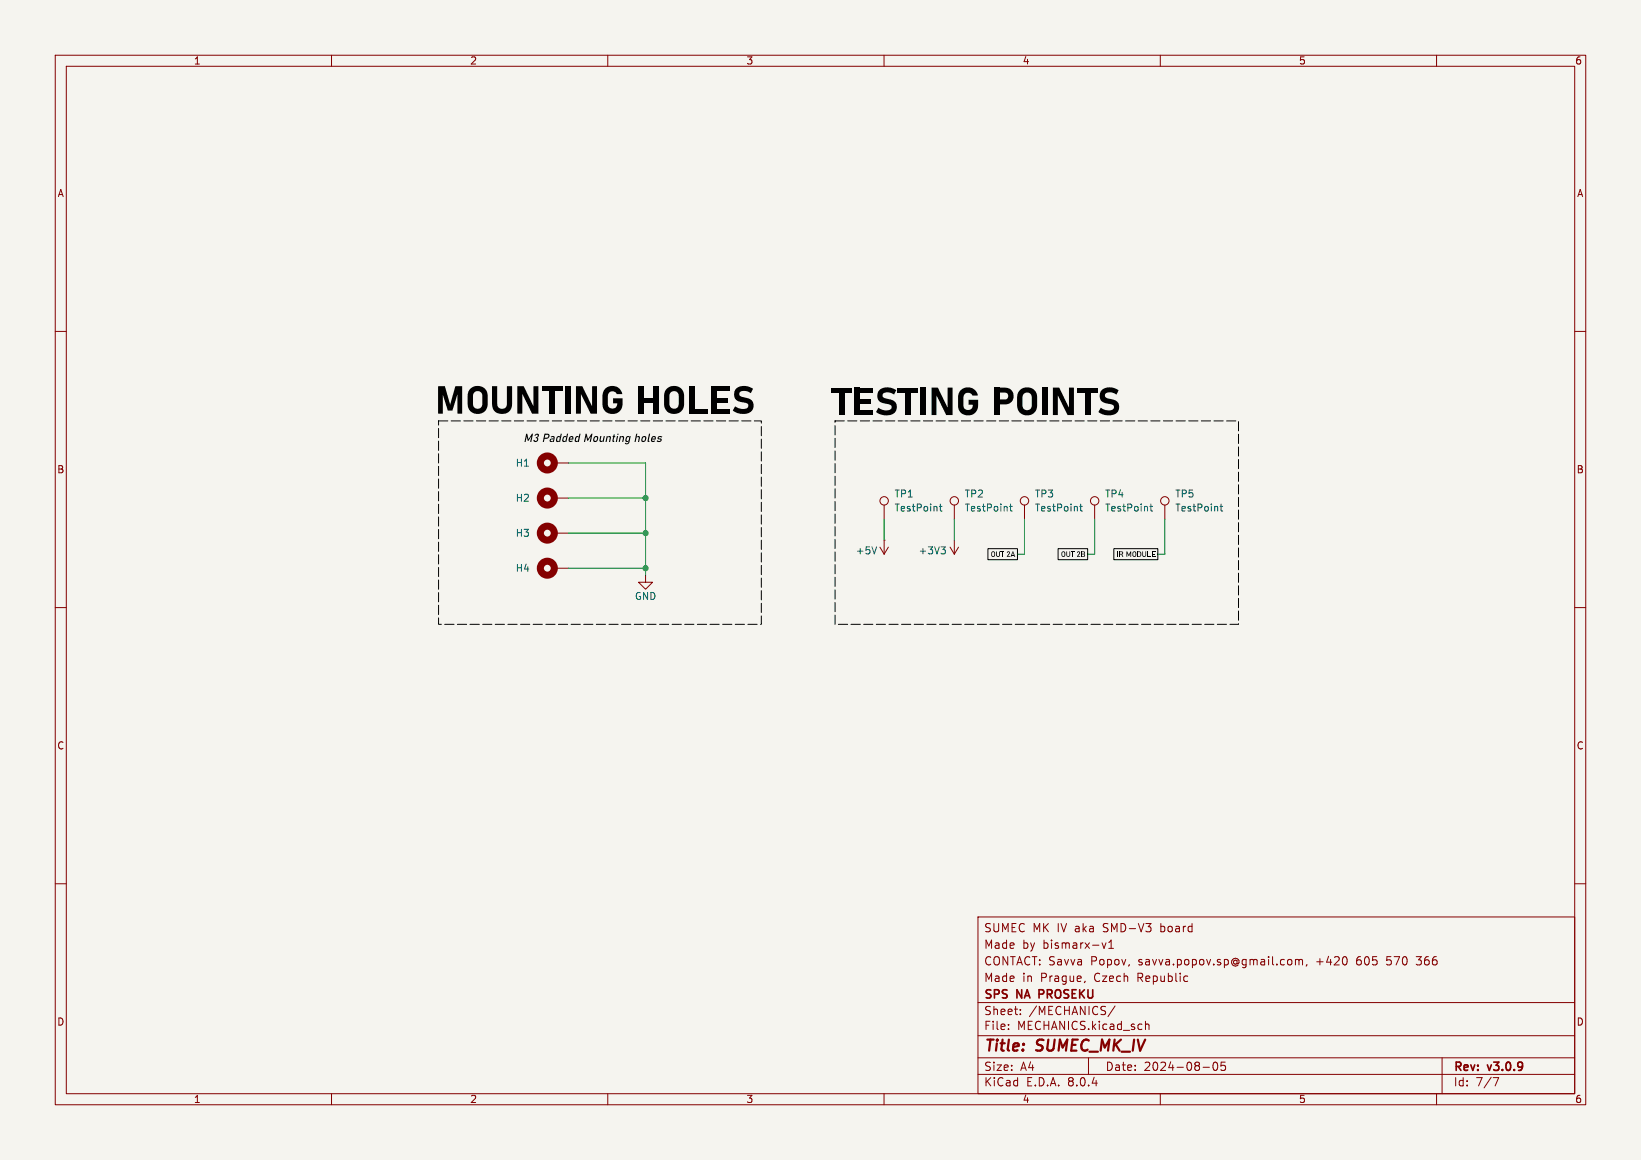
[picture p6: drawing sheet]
<svg xmlns="http://www.w3.org/2000/svg" width="297mm" height="210mm" viewBox="0 0 297 210" stroke-linecap="round" stroke-linejoin="round" font-family="sans-serif">
<path d="M0 0h297v210h-297z" fill="#f5f4ef" stroke="#f5f4ef" stroke-width=".18"/>
<g fill="none" stroke="#840000" stroke-width=".18">
<path d="M10 10h277v190h-277zM12 12h273v186h-273zM60 10v2M110 10v2M160 10v2M210 10v2M260 10v2M10 60h2M285 60h2M100.3 83.8h2.6M100.3 96.5h2.6M100.3 90.2h2.6"/>
<path d="M159.3 99.1l.7 1.2M160 97.8h.1M160 91.4v2.6M160 97.8v2.5M160.8 99.1l-.8 1.2M172 99.1l.7 1.2M172.7 91.4v2.6M172.7 97.8v2.5M173.5 99.1l-.8 1.2M185.4 91.4v2.6M198.1 91.4v2.6M210.8 91.4v2.6"/>
<path d="M10 110h2M100.3 102.9h2.6M116.8 104.1v1.3h1.3l-1.3 1.3-1.2-1.3h1.2M285 110h2M10 160h2M285 160h2M177 166h108v32h-108zM196.4 177.6l-.2 .3M199.5 170.7l.3 1 .4-1M200.7 171.7h.8M200.7 170.6l.4-.4v1.5M233.3 173.7l.4 .1 .1 .2-.1 .6-.4 .1"/>
<path d="M234.5 173.8l.4-.1 .2 .2M234.5 173.7v1M235.1 173.9l.2-.2 .4 .1v.9M235.1 173.9v.8M236.5 174.6l-.1 .3M256.3 173.2h.9M256.3 174.6l.2 .1M60 198v2M110 198v2M160 198v2M177 194.5h108M177 191.5h108"/>
<path d="M177 187.5h108M177 181.5h108M182.5 186.3v.1M182.5 185.5v.1M184.7 183.6v.1M184.7 182.8v.1M197 191.5v3M201.8 182.1l-1.3 2M207.3 184.9v1.5M207.3 185.5l.2-.1 .4 .1 .1 .9M210 198v2M217.7 193.2h1.2"/>
<path d="M219.7 192.4l.2-.1a.8 .8 0 0 1 .5 .7 .8 .8 0 0 1-.5 .8l-.2-.1-.2-.5zM221.7 192.3h-.7v.7l.2-.1h.5l.1 .3-.1 .5-.2 .1-.5-.1M260 198v2M261 191.5v6.5M270.2 195.1h1l-.6 1.5"/>
<circle cx="160" cy="90.7" r=".76"/>
<circle cx="172.7" cy="90.7" r=".76"/>
<circle cx="185.4" cy="90.7" r=".76"/>
<circle cx="198.1" cy="90.7" r=".76"/>
<circle cx="210.8" cy="90.7" r=".76"/>
</g>
<path d="M188.1 180h.5M188.6 179.2h-.5v1.5" fill="none" stroke="#840000" stroke-width=".3"/>
<g fill="none" stroke="#006464" stroke-width=".18">
<path d="M158.7 99l-.5 1.3M170 91.7h.5M170.2 91.3v1l.3 .2M170.3 99h.8l-.4 .5M170.9 99.5l.2 .2v.3l-.2 .3M182.7 91.7h.5M182.9 91.3v1l.3 .2M195.4 91.7h.5M195.6 91.3v1l.3 .2M208.1 91.7h.5M208.3 91.3v1l.3 .2M220.8 91.7h.5"/>
<path d="M221 91.3v1l.3 .2"/>
</g>
<g fill="none" stroke="#840000" stroke-width="1.3">
<circle cx="99.1" cy="90.2" r="1.27"/>
<circle cx="99.1" cy="83.8" r="1.27"/>
<circle cx="99.1" cy="96.5" r="1.27"/>
<circle cx="99.1" cy="102.9" r="1.27"/>
</g>
<path d="M178.8 99.3h5.3v2h-5.3zM191.5 99.3h5.3v2h-5.3zM201.6 99.3h7.9v2h-7.9z" fill="none" stroke="#000" stroke-width=".18"/>
<path d="M79.4 76.2h58.4v36.8h-58.4zM151.1 76.2h73.1v36.8h-73.1z" fill="none" stroke="#000" stroke-width=".18" stroke-dasharray="1.7 .6"/>
<path d="M102.9 90.2h13.9M102.9 83.8h13.9v20.3M102.9 96.5h13.9M160 94v3.8M172.7 94v3.8M185.4 94v6.3h-1.3M198.1 94v6.3h-1.3M210.8 94v6.3h-1.3M102.9 102.9h13.9" fill="none" stroke="#009600" stroke-width=".18"/>
<g fill="#009600" stroke="#009600" stroke-width=".18">
<circle cx="116.8" cy="102.9" r=".46"/>
<circle cx="116.8" cy="90.2" r=".46"/>
<circle cx="116.8" cy="96.5" r=".46"/>
</g>
<g font-size="7">
<text x="78.7" y="75.7">MOUNTINGHOLES</text>
<text x="150.6" y="76.6">TESTINGPOINTS</text>
</g>
<g font-size="2.8" fill="#840000">
<text x="178" y="190.9">Title:</text>
<text x="187.7" y="190.9">SUMEC_MK_IV</text>
</g>
<text font-size="2.1" x="94.7" y="80.3">M3PaddedMounting holes</text>
<g font-size="2.1" fill="#840000">
<text x="178" y="172">Made</text>
<text x="178" y="169">SUMEC MK IV aka</text>
<text x="185" y="172">by</text>
<text x="188.8" y="172">bismarx-v1</text>
<text x="199.9" y="169">SMD-V3</text>
<text x="210.4" y="169">board</text>
<text x="178" y="178">Made</text>
<text x="178" y="175">CONTACT: Savva</text>
<text x="185" y="178">in</text>
<text x="188.4" y="178">Prague,</text>
<text x="197.5" y="175">Popov,</text>
<text x="198.2" y="178">Czech</text>
<text x="206.1" y="178">Republic</text>
<text x="206.2" y="175">savva.popov.sp@gmail.com,</text>
<text x="238.5" y="175">+420</text>
<text x="245.9" y="175">605</text>
<text x="251.5" y="175">570</text>
<text x="257.1" y="175">366</text>
<text x="178" y="184">Sheet:</text>
<text x="178" y="181.2">SPS</text>
<text x="184.1" y="181.2">NA</text>
<text x="186.2" y="184">/MECHANICS/</text>
<text x="188.7" y="181.2">PROSEKU</text>
<text x="178" y="186.7">File:</text>
<text x="184.1" y="186.7">MECHANICS.kicad_sch</text>
<text x="178" y="196.9">KiCad</text>
<text x="178" y="194.1">Size:</text>
<text x="184.7" y="194.1">A4</text>
<text x="185.7" y="196.9">E.D.A.</text>
<text x="193.3" y="196.9">8.0.4</text>
<text x="200" y="194.1">Date:</text>
<text x="207" y="194.1">2024-08-05</text>
<text x="263" y="194.3">Rev:</text>
<text x="263" y="196.9">Id:</text>
<text x="267.1" y="196.9">7/7</text>
<text x="269.4" y="194.3">v3.0.9</text>
</g>
<g font-size="1.8" fill="#840000">
<text x="35" y="11.9">1</text>
<text x="85" y="11.9">2</text>
<text x="135" y="11.9">3</text>
<text x="185" y="11.9">4</text>
<text x="235" y="11.9">5</text>
<text x="285" y="11.9">6</text>
<text x="10.3" y="35.9">A</text>
<text x="285.3" y="35.9">A</text>
<text x="10.3" y="85.9">B</text>
<text x="285.3" y="85.9">B</text>
<text x="10.3" y="135.9">C</text>
<text x="285.3" y="135.9">C</text>
<text x="10.3" y="185.9">D</text>
<text x="285.3" y="185.9">D</text>
<text x="35" y="199.9">1</text>
<text x="85" y="199.9">2</text>
<text x="135" y="199.9">3</text>
<text x="185" y="199.9">4</text>
<text x="235" y="199.9">5</text>
<text x="285" y="199.9">6</text>
</g>
<g font-size="1.8" fill="#006464">
<text x="93.2" y="84.7">H1</text>
<text x="93.2" y="91">H2</text>
<text x="161.8" y="90.3">TP1</text>
<text x="161.8" y="92.8">TestPoint</text>
<text x="174.5" y="90.3">TP2</text>
<text x="174.5" y="92.8">TestPoint</text>
<text x="187.2" y="90.3">TP3</text>
<text x="187.2" y="92.8">TestPoint</text>
<text x="199.9" y="90.3">TP4</text>
<text x="199.9" y="92.8">TestPoint</text>
<text x="212.6" y="90.3">TP5</text>
<text x="212.6" y="92.8">TestPoint</text>
<text x="93.2" y="97.4">H3</text>
<text x="154.8" y="100.6">+5V</text>
<text x="166.2" y="100.6">+3V3</text>
<text x="93.2" y="103.7">H4</text>
<text x="114.8" y="108.8">GND</text>
</g>
<g font-size="1.4">
<text x="179.3" y="101.1">OUT2A</text>
<text x="192" y="101.1">OUT2B</text>
<text x="202.1" y="101.1">IR MODULE</text>
</g>
</svg>
